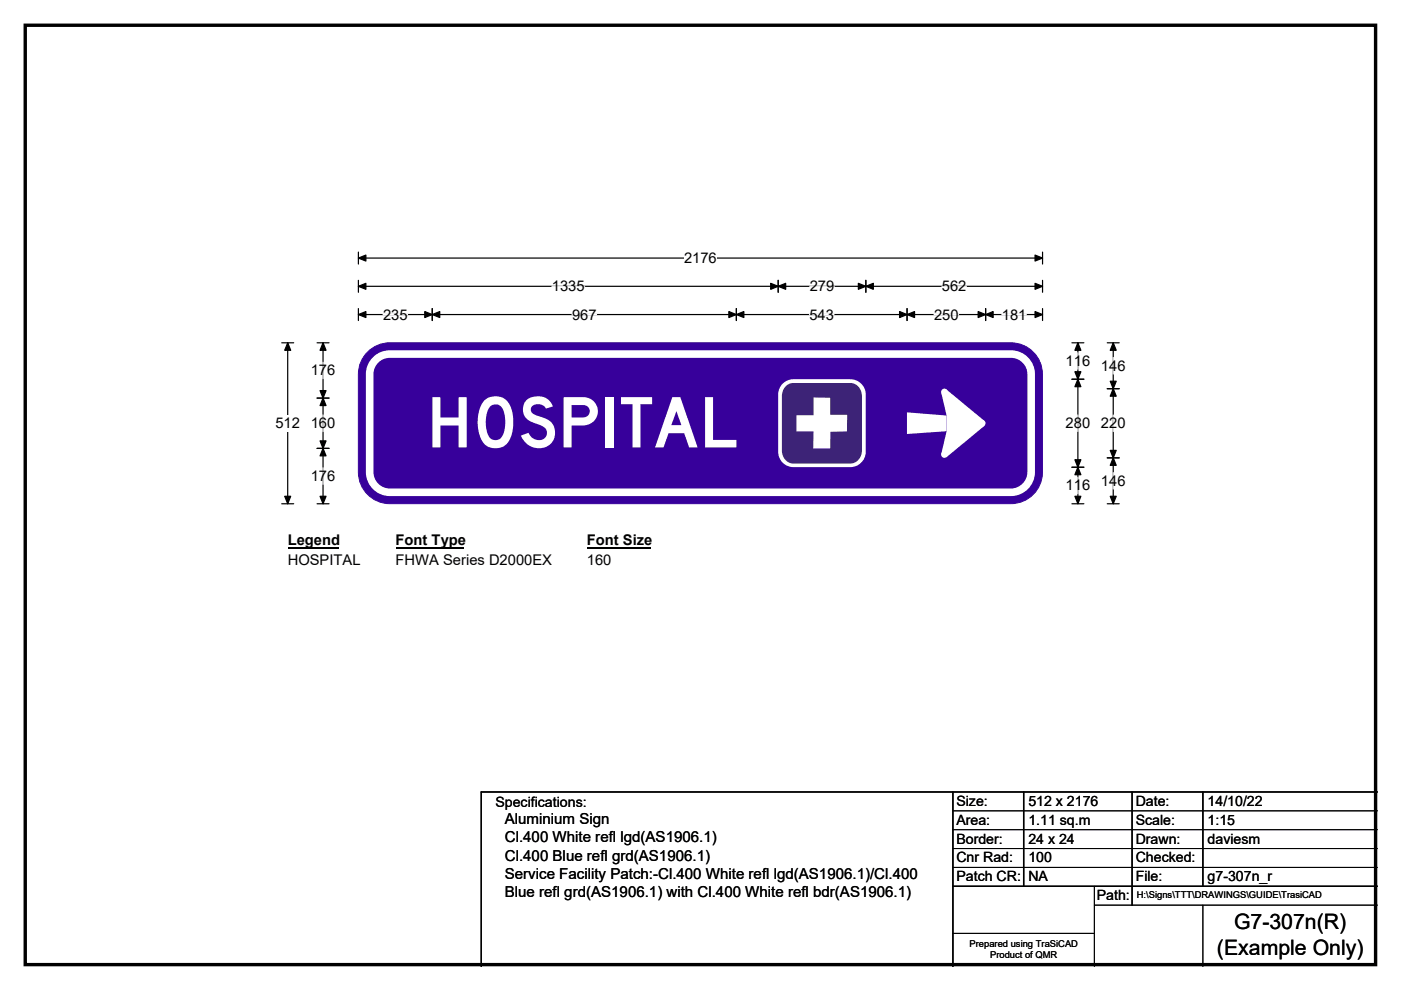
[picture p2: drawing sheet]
<svg xmlns="http://www.w3.org/2000/svg" width="297mm" height="210mm" viewBox="0 0 297 210" stroke-linecap="round" stroke-linejoin="round" font-family="sans-serif">
<path d="M5.4 5.4h286.3v199.2h-286.3z" fill="none" stroke="#000" stroke-width=".72"/>
<path d="M76 54.7h145M76 53.5v2.5M221 53.5v2.5" fill="none" stroke="#000" stroke-width=".25"/>
<path d="M76 54.7l1.6-.6v1.3zM219.5 54.1l1.5 .6-1.5 .7z" fill="#000" stroke="#000" stroke-width=".25"/>
<path d="M145 53h7v3.5h-7z" fill="#fff"/>
<g fill="none" stroke="#000" stroke-width=".25">
<path d="M76 59.5v2.5M165 59.5v2.5M183.6 59.5v2.5M221 59.5v2.5M59.7 72.7h2.6M61 72.7v34.1M76 60.7h145M76 65.4v2.6M76 66.7h145M91.6 65.4v2.6M156.1 65.4v2.6M192.3 65.4v2.6"/>
<path d="M209 65.4v2.6M221 65.4v2.6M59.7 106.8h2.6"/>
</g>
<g fill="#000" stroke="#000" stroke-width=".25">
<path d="M61 72.7l.6 1.6h-1.2zM76 60.7l1.6-.6v1.3zM76 66.7l1.6-.6v1.3zM91.6 66.7l1.6-.6v1.3zM90.1 66.1l1.5 .6-1.5 .7zM154.5 66.1l1.6 .6-1.6 .7zM156.1 66.7l1.6-.6v1.3zM165 60.7l1.6-.6v1.3zM163.4 60.1l1.6 .6-1.6 .7zM182 60.1l1.6 .6-1.6 .7zM183.6 60.7l1.6-.6v1.3zM190.7 66.1l1.6 .6-1.6 .7z"/>
<path d="M192.3 66.7l1.6-.6v1.3zM207.4 66.1l1.6 .6-1.6 .7zM209 66.7l1.6-.6v1.3zM219.5 60.1l1.5 .6-1.5 .7zM219.5 66.1l1.5 .6-1.5 .7zM60.4 105.3h1.2l-.6 1.5z"/>
</g>
<path d="M81.2 66.7h5.2M117 60.7h6.9M121.3 66.7h5.2M171.6 66.7h5.2M171.7 60.7h5.2M198 66.7h5.2M199.7 60.7h5.2M212.4 66.7h5.2" fill="none" stroke="#fff" stroke-width=".25"/>
<path d="M58.4 88.1h5.2v3.4h-5.2z" fill="#fff"/>
<g fill="none" stroke="#000" stroke-width=".25">
<path d="M67.2 72.7h2.6M68.5 72.7v34.1M227.3 72.7h2.5M228.5 72.7v34.1M234.8 72.7h2.5M236 72.7v34.1M67.2 84.4h2.6M67.2 95.1h2.6M227.3 80.4h2.5M227.3 99.1h2.5M234.8 82.4h2.5M234.8 97.1h2.5"/>
<path d="M67.2 106.8h2.6M227.3 106.8h2.5M234.8 106.8h2.5"/>
</g>
<g fill="#000" stroke="#000" stroke-width=".25">
<path d="M68.5 72.7l.6 1.6h-1.2zM228.5 72.7l.7 1.6h-1.3zM236 72.7l.7 1.6h-1.3zM68.5 84.4l.6 1.6h-1.2zM67.9 93.5h1.2l-.6 1.6zM67.9 82.8h1.2l-.6 1.6zM68.5 95.1l.6 1.6h-1.2zM228.5 80.4l.7 1.6h-1.3zM227.9 97.5h1.3l-.7 1.6zM227.9 78.8h1.3l-.7 1.6zM228.5 99.1l.7 1.6h-1.3zM236 82.4l.7 1.6h-1.3z"/>
<path d="M235.4 95.5h1.3l-.7 1.6zM235.4 80.9h1.3l-.7 1.5zM236 97.1l.7 1.6h-1.3zM67.9 105.3h1.2l-.6 1.5zM227.9 105.3h1.3l-.7 1.5zM235.4 105.3h1.3l-.7 1.5z"/>
</g>
<path d="M68.5 76.8v3.5M228.5 74.8v3.5M236 75.8v3.5M68.5 88v3.5M68.5 99.2v3.5M228.5 88v3.5M236 88v3.5M228.5 101.2v3.5M236 100.2v3.5" fill="none" stroke="#fff" stroke-width=".25"/>
<path d="M61 112.8h10.8v3.5h-10.8z" fill="#fff"/>
<path d="M61 116.1h10.8" fill="none" stroke="#000" stroke-width=".32"/>
<path d="M83.9 112.8h14.4v3.5h-14.4z" fill="#fff"/>
<path d="M83.9 116.1h14.4" fill="none" stroke="#000" stroke-width=".32"/>
<path d="M124.4 112.8h13.5v3.5h-13.5z" fill="#fff"/>
<path d="M124.4 116.1h13.5" fill="none" stroke="#000" stroke-width=".32"/>
<g fill="#fff">
<path d="M61 117h15.4v3.5h-15.4z"/>
<path d="M83.9 117h33v3.5h-33z"/>
<path d="M124.4 117h5.2v3.5h-5.2z"/>
</g>
<path d="M78.3 74.3a6.6 6.6 0 0 1 4.3-1.6h131.8a6.7 6.7 0 0 1 6.6 6.7v20.8a6.7 6.7 0 0 1-6.6 6.6h-131.8a6.7 6.7 0 0 1-6.6-6.6v-20.8a6.6 6.6 0 0 1 2.3-5.1z" fill-rule="evenodd" fill="#37009b" stroke="#37009b" stroke-width=".21"/>
<path d="M79.9 76.1a4.2 4.2 0 0 1 2.7-1h131.8a4.3 4.3 0 0 1 4.2 4.3v20.7a4.3 4.3 0 0 1-4.2 4.3h-131.8a4.3 4.3 0 0 1-4.2-4.3v-20.7a4.2 4.2 0 0 1 1.5-3.3z" fill="none" stroke="#fff" stroke-width="1.6"/>
<g fill="#fff">
<path d="M192.3 87.5l8.4 .6v3.4l-8.4 .6z"/>
<path d="M199.6 83.3l1-.7 8.1 6.7v1l-8.1 6.7-1-.7 1.1-4.8v-3.4z" fill-rule="evenodd"/>
<path d="M166 81.4a3.3 3.3 0 0 1 2.2-1h12.1a3.3 3.3 0 0 1 3.3 3.3v12.1a3.3 3.3 0 0 1-3.3 3.3h-12.1a3.3 3.3 0 0 1-3.2-3.3v-12.1a3.2 3.2 0 0 1 1-2.3z" fill-rule="evenodd"/>
<circle cx="200.2" cy="96.4" r=".68"/>
<circle cx="208.3" cy="89.8" r=".68"/>
<circle cx="200.2" cy="83.1" r=".68"/>
</g>
<path d="M166.7 81.9l.9-.6 .6-.1h12.1a2.6 2.6 0 0 1 2.4 2.9v11.4a2.67 2.67 0 0 1-2.4 2.8h-12.1a2.59 2.59 0 0 1-2.4-2.8v-11.4a3 3 0 0 1 .9-2.2z" fill-rule="evenodd" fill="#3d2377"/>
<path d="M172.5 84.3l3.5 .1v3.6h3.6v3.5l-3.5 .1-.1 3.5h-3.6l.1-3.6h-3.6v-3.4h3.6z" fill-rule="evenodd" fill="#fff"/>
<path d="M202 168v37M217 168v20M240 168v24M255 168v20M292 168h-190v37M202 188h90" fill="none" stroke="#000" stroke-width=".3"/>
<path d="M202 172h90M202 176h90M202 180h90M202 184h90M202 198h30M232 192h60M232 188v17M255 192v13" fill="none" stroke="#000" stroke-width=".21"/>
<text font-size="14.8" fill="#fff" x="90.4" y="94.9">HOSPITAL</text>
<g font-size="4.5">
<text x="261.6" y="197.1">G7-307n(R)</text>
<text x="258" y="202.5">(Example Only)</text>
</g>
<g font-size="3.2">
<text x="107" y="178.7">Cl.400 White refl lgd(AS1906.1)</text>
<text x="107" y="174.9">Aluminium Sign</text>
<text x="107" y="182.5">Cl.400 Blue refl grd(AS1906.1)</text>
<text x="107" y="186.4">Service Facility Patch:-Cl.400 White refl lgd(AS1906.1)/Cl.400</text>
<text x="107" y="190.2">Blue refl grd(AS1906.1) with Cl.400 White refl bdr(AS1906.1)</text>
</g>
<g font-size="3.1">
<text x="145" y="55.8">2176</text>
<text x="117" y="61.8">1335</text>
<text x="171.7" y="61.8">279</text>
<text x="199.7" y="61.8">562</text>
<text x="81.2" y="67.8">235</text>
<text x="121.3" y="67.8">967</text>
<text x="171.6" y="67.8">543</text>
<text x="198" y="67.8">250</text>
<text x="212.4" y="67.8">181</text>
<text x="225.9" y="77.6">116</text>
<text x="65.9" y="79.6">176</text>
<text x="233.4" y="78.6">146</text>
<text x="58.4" y="90.8">512</text>
<text x="65.9" y="90.8">160</text>
<text x="225.9" y="90.8">280</text>
<text x="233.4" y="90.8">220</text>
<text x="65.9" y="102">176</text>
<text x="225.9" y="104">116</text>
<text x="233.4" y="103">146</text>
<text x="61" y="115.7">Legend</text>
<text x="61" y="119.8">HOSPITAL</text>
<text x="83.9" y="115.7">Font Type</text>
<text x="83.9" y="119.8">FHWA Series D2000EX</text>
<text x="124.4" y="115.7">Font Size</text>
<text x="124.4" y="119.8">160</text>
</g>
<g font-size="3">
<text x="105" y="171.2">Specifications:</text>
<text x="202.8" y="170.9">Size:</text>
<text x="218" y="170.9">512 x 2176</text>
<text x="240.8" y="170.9">Date:</text>
<text x="256" y="170.9">14/10/22</text>
<text x="202.8" y="174.9">Area:</text>
<text x="202.8" y="178.9">Border:</text>
<text x="218" y="174.9">1.11 sq.m</text>
<text x="218" y="178.9">24 x 24</text>
<text x="240.8" y="174.9">Scale:</text>
<text x="240.8" y="178.9">Drawn:</text>
<text x="256" y="174.9">1:15</text>
<text x="256" y="178.9">daviesm</text>
<text x="202.8" y="182.9">Cnr Rad:</text>
<text x="218" y="182.9">100</text>
<text x="240.8" y="182.9">Checked:</text>
<text x="202.8" y="186.9">Patch CR:</text>
<text x="218" y="186.9">NA</text>
<text x="232.5" y="190.9">Path:</text>
<text x="240.8" y="186.9">File:</text>
<text x="256" y="186.9">g7-307n_r</text>
</g>
<g font-size="2">
<text x="241" y="190.5">H:\Signs\TTT\DRAWINGS\GUIDE\TrasiCAD</text>
<text x="205.6" y="200.8">Prepared using TraSiCAD</text>
<text x="209.9" y="203.2">Product of QMR</text>
</g>
</svg>
